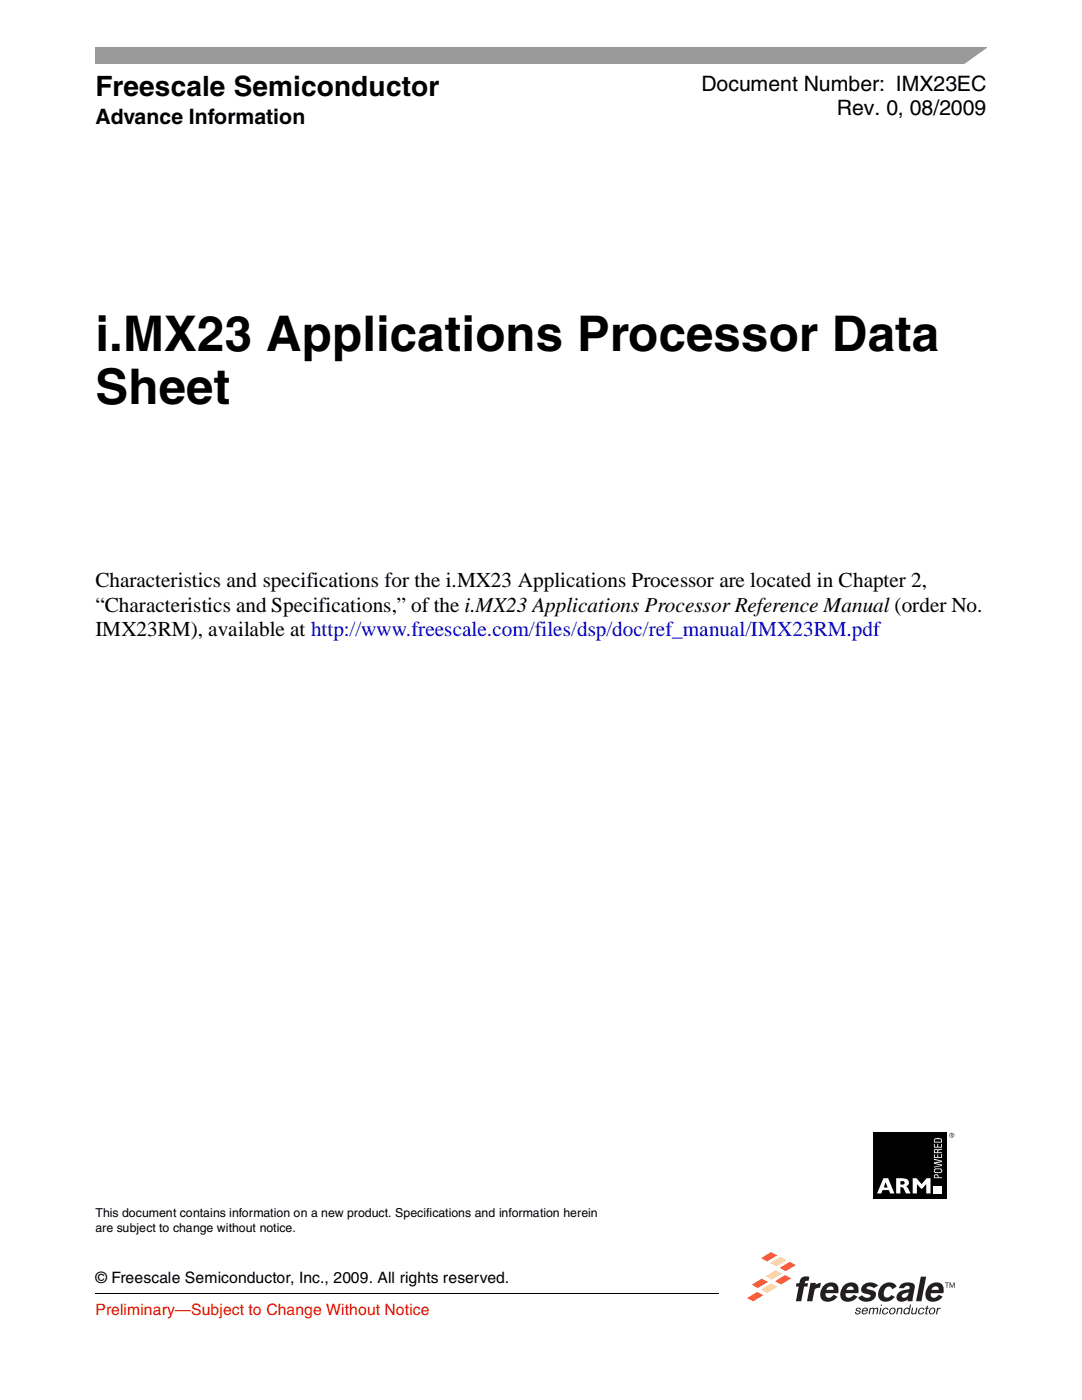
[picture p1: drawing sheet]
<svg xmlns="http://www.w3.org/2000/svg" width="216mm" height="279mm" viewBox="0 0 216 279" stroke-linecap="round" stroke-linejoin="round" font-family="sans-serif">
<path d="M19 258.2h124.5" fill="none" stroke="#000" stroke-width=".2"/>
<path d="M146.9 247.7h44.7v16.7h-44.7z" fill="#fff"/>
<g fill="#231f20">
<path d="M188.6 255.9h.7v.2h-.3v.9h-.1v-.9h-.3z"/>
<path d="M189.5 255.9h.2l.3 .9 .3-.9h.2v1.1h-.2v-.9l-.3 .9h-.1l-.3-.9v.9h-.1z"/>
<path d="M170.9 261.1a.54 .54 0 0 1 .9 .3h-.2l-.3-.3-.3 .2 .6 .4 .1 .2a.58 .58 0 0 1-.6 .4 .58 .58 0 0 1-.5-.4l.2-.1 .1 .2 .2 .2 .4-.3-.7-.3-.1-.3z"/>
<path d="M173.6 261h.2l-.1 .2 .6-.2 .2 .2 .3-.2h.3l.1 .4-.1 .9h-.2l.1-.9-.2-.2-.3 .2-.2 .9h-.2l.1-.9-.1-.2-.4 .2-.2 .9h-.2z"/>
<path d="M176.3 261.2a.59 .59 0 0 1 1 .2h-.3v-.1a.5 .5 0 0 0-.7 .2 .5 .5 0 0 0 .3 .7l.4-.4h.2a.65 .65 0 0 1-1 .5 .65 .65 0 0 1 .1-1.1z"/>
<path d="M179.1 261h.2v.2l.4-.2 .4 .2-.2 1.1h-.2l.1-1-.2-.1-.3 .1-.3 1h-.2z"/>
<path d="M182 261h.2l-.2 .9 .1 .2a.41 .41 0 0 0 .6-.3l.1-.8h.3l-.3 1.3h-.2v-.2l-.4 .2-.4-.2z"/>
<path d="M183.4 261.2a.59 .59 0 0 1 1.1 .2h-.3v-.1a.5 .5 0 0 0-.7 .2 .5 .5 0 0 0 .2 .7l.5-.4h.2a.65 .65 0 0 1-1 .5 .65 .65 0 0 1 0-1.1z"/>
<path d="M184.9 260.6h.3l-.1 .4h.2v.2h-.3l-.1 .9h.2v.2h-.3l-.2-.1 .2-1h-.2v-.2h.3z"/>
<path d="M187 261h.2v.2l.5-.2-.1 .2-.4 .2-.2 .9h-.2z"/>
<path d="M172.2 261.2a.56 .56 0 0 1 .7-.2 .56 .56 0 0 1 .3 .7h-1v.2a.38 .38 0 0 0 .4 .3 .38 .38 0 0 0 .3-.3h.2a.64 .64 0 0 1-1 .3 .64 .64 0 0 1 .1-1zM172.3 261.3l-.1 .2h.8l-.1-.2a.36 .36 0 0 0-.6 0z"/>
<path d="M175.7 261h.2l-.3 1.3h-.2zM175.8 260.4h.2v.2h-.3z"/>
<path d="M177.7 261.2a.63 .63 0 0 1 .9 0 .63 .63 0 0 1-.2 .9 .63 .63 0 0 1-.9 0 .63 .63 0 0 1 .2-.9zM177.9 261.2l-.2 .2a.45 .45 0 0 0 .3 .8 .54 .54 0 0 0 .4-.5 .54 .54 0 0 0-.2-.6z"/>
<path d="M180.5 261.2l.5-.2 .4 .2 .2-.8h.2l-.4 1.9h-.2v-.2a.57 .57 0 0 1-.8 .1 .57 .57 0 0 1 0-.8zM180.8 261.2a.51 .51 0 0 0-.3 .5 .51 .51 0 0 0 .3 .4 .51 .51 0 0 0 .5-.4 .51 .51 0 0 0-.3-.5z"/>
<path d="M185.6 261.2a.63 .63 0 0 1 1 0 .63 .63 0 0 1-.2 .9 .63 .63 0 0 1-1 0 .63 .63 0 0 1 .2-.9zM185.8 261.2l-.1 .2a.45 .45 0 0 0 .2 .8 .54 .54 0 0 0 .5-.5 .54 .54 0 0 0-.3-.6z"/>
</g>
<path d="M151.8 251.1l2.1-1.2 1.2 .6-2 1.2z" fill="#f37121"/>
<path d="M153.7 252.1l2-1.2 1.3 .6-2.1 1.2z" fill="#ffd87d"/>
<path d="M155.6 253l2-1.2 1.2 .7-2 1.2z" fill="#f37121"/>
<path d="M152.8 254.7l2-1.2 1.2 .7-2 1.2z" fill="#ffd87d"/>
<g fill="#f37121">
<path d="M154.6 255.7l2.1-1.2 1.2 .6-2 1.2z"/>
<path d="M150 256.4l2-1.2 1.2 .6-2 1.2z"/>
</g>
<path d="M151.9 257.4l2-1.2 1.2 .6-2 1.2z" fill="#ffd87d"/>
<path d="M149.1 259l2-1.2 1.2 .7-2 1.2z" fill="#f37121"/>
<g fill="#231f20">
<path d="M160 255l.8-.3 .7 .1-.2 .8a.55 .55 0 0 0-.7 .5h.6l-.1 .7h-.7l-.5 2.9h-1.1l.6-2.9h-.6l.1-.7h.6l.1-.6z"/>
<path d="M161.7 256h1.1l-.1 .4 1.1-.4-.2 1h-.1a.87 .87 0 0 0-1 .6l-.4 2.1h-1.1z"/>
<path d="M183.7 254.8h1.1l-.9 4.9h-1.1z"/>
<path d="M176.1 256.4a1.79 1.79 0 0 1 2.8 .4l-.9 .5a.79 .79 0 0 0-.8-.5 .79 .79 0 0 0-.7 .7 .96 .96 0 0 0 .5 1.5l.4-.1 .4-.4 .8 .3a2.04 2.04 0 0 1-3.1 .5 2.31 2.31 0 0 1 .6-2.9z"/>
<path d="M172.3 256.4a2.32 2.32 0 0 1 2.9 .2l-.9 .5-.6-.4a.61 .61 0 0 0-.8 .3 1.36 1.36 0 0 0 1.2 .5l.4 .2a1.17 1.17 0 0 1-.7 1.9l-.9 .2a1.94 1.94 0 0 1-1.7-.8l.8-.5 .7 .5a.79 .79 0 0 0 1-.4 1.46 1.46 0 0 0-1.2-.5l-.4-.1a1.04 1.04 0 0 1 .2-1.6z"/>
<path d="M179.6 256.6a2.24 2.24 0 0 1 2.8-.3l.1 .7-.4 2.7h-1v-.4a1.55 1.55 0 0 1-2.1 .1 1.46 1.46 0 0 1 1.5-2l.9-.1 .1-.5a.65 .65 0 0 0-1.1 .3h-1zM180.1 258.4l-.1 .4a.87 .87 0 0 0 1 0 .87 .87 0 0 0 .3-.9z"/>
<path d="M164.5 256.5a2.18 2.18 0 0 0-.3 3 2.26 2.26 0 0 0 2.9-.7l-.7-.4-.3 .3a.74 .74 0 0 1-.9 .3 .74 .74 0 0 1-.5-.9h2.6a1.57 1.57 0 0 0-.5-1.9 1.57 1.57 0 0 0-1.9 0zM165.2 256.9a.63 .63 0 0 1 .8-.1 .63 .63 0 0 1 .3 .6h-1.4z"/>
<path d="M168.5 256.5a2.18 2.18 0 0 0-.3 3 2.26 2.26 0 0 0 2.9-.7l-.7-.4-.3 .3a.74 .74 0 0 1-.9 .3 .74 .74 0 0 1-.5-.9h2.6a1.57 1.57 0 0 0-.5-1.9 1.57 1.57 0 0 0-1.9 0zM169.2 256.9a.64 .64 0 0 1 .8-.1 .64 .64 0 0 1 .3 .6h-1.4z"/>
<path d="M185.5 256.5a2.18 2.18 0 0 0-.3 3 2.26 2.26 0 0 0 2.9-.7l-.8-.4-.2 .3a.74 .74 0 0 1-.9 .3 .74 .74 0 0 1-.5-.9h2.5a1.57 1.57 0 0 0-.4-1.9 1.57 1.57 0 0 0-1.9 0zM186.2 256.9a.64 .64 0 0 1 .8-.1 .64 .64 0 0 1 .3 .6h-1.5z"/>
</g>
<path d="M19 9.5h177.8v3.2h-177.8z" fill="#9a9a9a"/>
<path d="M192 13.1l5.4-3.9h1.3v3.9z" fill="#fff"/>
<path d="M174.2 226h16.2v13.3h-16.2z" fill="#fff"/>
<path d="M174.2 226h14.7v13.3h-14.7z" fill="#000"/>
<g fill="#fff">
<path d="M178.8 235.1h1.5l.9 .4 .2 .8-.2 .3-.4 .1 .4 .4 .5 1.1h-.9l-.5-1-.3-.3h-.3v1.3h-.9zM179.7 235.7v.7h.6l.2-.2v-.3l-.2-.2z" fill-rule="evenodd"/>
<path d="M182.1 235.1h.8l1 1.2 1-1.2h.8v3.1h-.9v-1.9l-.8 1h-.2l-.8-1v1.9h-.9z" fill-rule="evenodd"/>
<path d="M176.3 235.1h.9l1.3 3.1h-.9l-.2-.7h-1.3l-.2 .7h-.9zM176.7 235.9l-.3 1.1h.7z" fill-rule="evenodd"/>
<path d="M186.5 234.4a.48 .48 0 0 1 .8 .2v.4h.7v.1h-1.6v-.6zM186.5 234.6v.4h.6l-.1-.5z" fill-rule="evenodd"/>
<path d="M186.4 233.4l.2-.2h1.1a.48 .48 0 0 1 .4 .5 .48 .48 0 0 1-.4 .4l-1.3-.1zM186.5 233.4v.4l.3 .1h.7l.4-.2-.3-.3z" fill-rule="evenodd"/>
<path d="M186.4 231.2l1.6 .5v.2l-1.4 .3 1.4 .2v.3l-1.6 .3v-.2l1.4-.2-1.4-.3v-.3l1.4-.3-1.4-.2z" fill-rule="evenodd"/>
<path d="M186.4 230.4h.1v.5h.5v-.5h.2v.5h.6v-.6h.2v.8h-1.6z" fill-rule="evenodd"/>
<path d="M186.5 229.3h.4l.2 .2 .2-.2 .7-.1v.3h-.5l-.3 .1v.4h.8v.1h-1.6v-.6zM186.5 229.5v.5h.5l-.1-.5z" fill-rule="evenodd"/>
<path d="M186.4 228.3h.1v.6h.5v-.6h.2v.6h.6v-.6h.2v.7h-1.6z" fill-rule="evenodd"/>
<path d="M186.4 227.3a1.25 1.25 0 0 1 1.6 .1v.6h-1.6zM186.5 227.4v.5h1.3v-.4l-.2-.2z" fill-rule="evenodd"/>
</g>
<path d="M186.3 236.7h1.7v1.5h-1.7z" fill="#fff"/>
<path d="M189.5 226.3l.6-.1 .2 .2a.47 .47 0 0 1-.2 .5 .47 .47 0 0 1-.5-.1zM189.6 226.2l-.2 .1 .1 .5a.61 .61 0 0 0 .8 0l.1-.5-.2-.1zM189.7 226.2v.6l.1-.2h.2v.2h.2l-.2-.2 .2-.2zM189.8 226.3h.2v.2h-.2z" fill-rule="evenodd" fill="#1f1a17"/>
<g font-size="9.8">
<text x="19" y="70.1">i.MX23 Applications Processor Data</text>
<text x="19" y="80.7">Sheet</text>
</g>
<text font-size="5.6" x="19" y="19.1">Freescale Semiconductor</text>
<g font-size="4.2">
<text x="140" y="18.1">Document Number: IMX23EC</text>
<text x="167" y="23">Rev. 0, 08/2009</text>
<text x="19" y="24.8">Advance Information</text>
<text x="19" y="117.1">Characteristics and specifications for the i.MX23 Applications Processor are located in Chapter 2,</text>
<text x="19" y="122.1">“Characteristics and Specifications,” of the i.MX23 Applications Processor Reference Manual (order No.</text>
<text x="19" y="127">IMX23RM), available at http://www.freescale.com/files/dsp/doc/ref_manual/IMX23RM.pdf</text>
</g>
<text font-size="3.1" x="19" y="256.1">© Freescale Semiconductor, Inc., 2009. All rights reserved.</text>
<text font-size="3.1" fill="#f00" x="19" y="262.5">Preliminary—Subject to Change Without Notice</text>
<g font-size="2.5">
<text x="19" y="242.9">This document contains information on a new product. Specifications and information herein</text>
<text x="19" y="245.8">are subject to change without notice.</text>
</g>
</svg>
